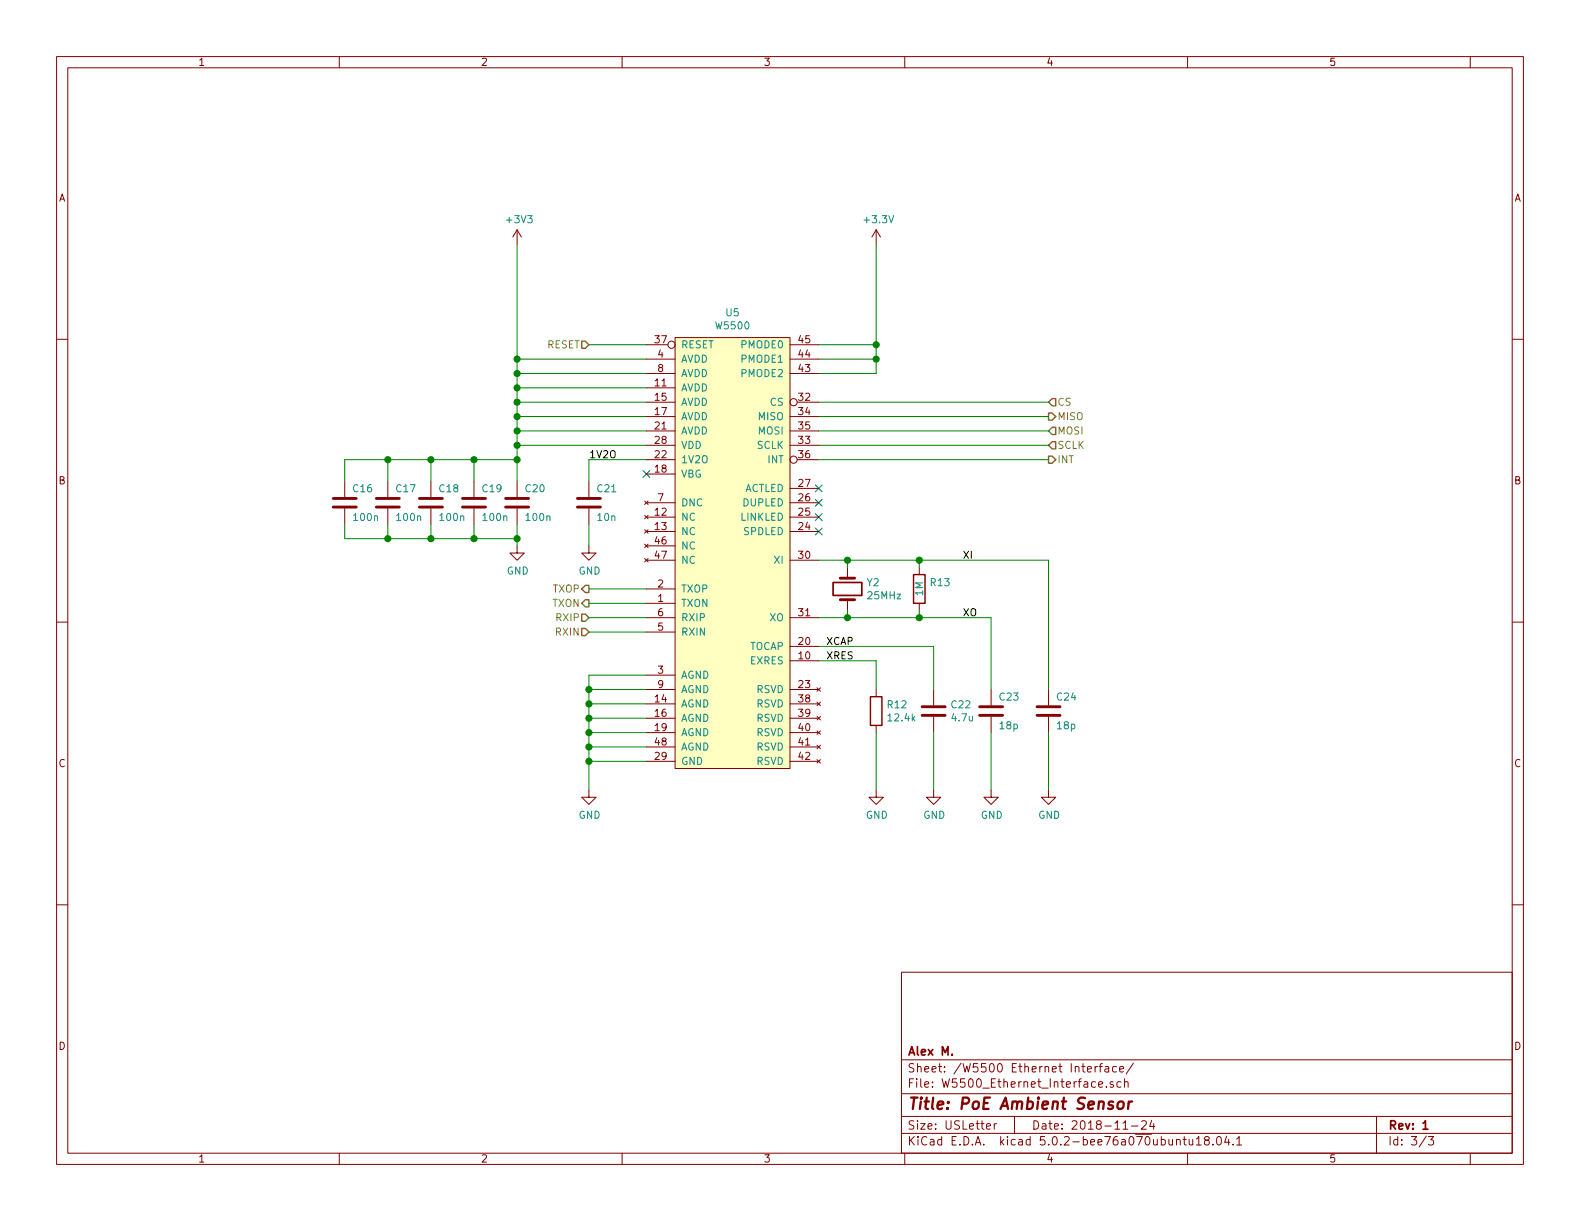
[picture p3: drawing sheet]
EESchema Schematic File Version 4
LIBS:AmbientSensor-cache
EELAYER 26 0
EELAYER END
$Descr USLetter 11000 8500
encoding utf-8
Sheet 3 3
Title "PoE Ambient Sensor"
Date "2018-11-24"
Rev "1"
Comp "Alex M."
Comment1 ""
Comment2 ""
Comment3 ""
Comment4 ""
$EndDescr
NoConn ~ 4500 3300
$Comp
L Device:R R12
U 1 1
P 6100 4950
F 0 "R12" H 6170 4996 50  0000 L CNN
F 1 "12.4k" H 6170 4905 50  0000 L CNN
F 2 "Resistors_SMD:R_0603" V 6030 4950 50  0001 C CNN
F 3 "~" H 6100 4950 50  0001 C CNN
F 4 "±1%" H 6100 4950 50  0001 C CNN "Tolerance"
F 5 "311-12.4KHRCT-ND " H 6100 4950 50  0001 C CNN "DigiKey Part Number"
	1    6100 4950
	1    0    0    -1  
$EndComp
$Comp
L power:GND #PWR0101
U 1 1
P 4100 5500
F 0 "#PWR0101" H 4100 5250 50  0001 C CNN
F 1 "GND" H 4105 5327 50  0000 C CNN
F 2 "" H 4100 5500 50  0001 C CNN
F 3 "" H 4100 5500 50  0001 C CNN
	1    4100 5500
	1    0    0    -1  
$EndComp
Wire Wire Line
	4100 5300 4100 5500
Wire Wire Line
	4100 5200 4100 5300
Connection ~ 4100 5300
Wire Wire Line
	4100 5100 4100 5200
Connection ~ 4100 5200
Wire Wire Line
	4100 5000 4100 5100
Connection ~ 4100 5100
Wire Wire Line
	4100 4900 4100 5000
Connection ~ 4100 5000
Wire Wire Line
	4100 4800 4100 4900
Connection ~ 4100 4900
Wire Wire Line
	4100 4700 4100 4800
Connection ~ 4100 4800
$Comp
L power:GND #PWR0102
U 1 1
P 6100 5500
F 0 "#PWR0102" H 6100 5250 50  0001 C CNN
F 1 "GND" H 6105 5327 50  0000 C CNN
F 2 "" H 6100 5500 50  0001 C CNN
F 3 "" H 6100 5500 50  0001 C CNN
	1    6100 5500
	1    0    0    -1  
$EndComp
$Comp
L Device:C C22
U 1 1
P 6500 4950
F 0 "C22" H 6615 4996 50  0000 L CNN
F 1 "4.7u" H 6615 4905 50  0000 L CNN
F 2 "Capacitors_SMD:C_0603" H 6538 4800 50  0001 C CNN
F 3 "~" H 6500 4950 50  0001 C CNN
F 4 "1276-1907-1-ND" H 6500 4950 50  0001 C CNN "DigiKey Part Number"
	1    6500 4950
	1    0    0    -1  
$EndComp
$Comp
L power:GND #PWR0103
U 1 1
P 6500 5500
F 0 "#PWR0103" H 6500 5250 50  0001 C CNN
F 1 "GND" H 6505 5327 50  0000 C CNN
F 2 "" H 6500 5500 50  0001 C CNN
F 3 "" H 6500 5500 50  0001 C CNN
	1    6500 5500
	1    0    0    -1  
$EndComp
Wire Wire Line
	5700 4600 6100 4600
Wire Wire Line
	6100 4600 6100 4800
Wire Wire Line
	6100 5100 6100 5500
$Comp
L Device:Crystal Y2
U 1 1
P 5900 4100
F 0 "Y2" V 5854 4231 50  0000 L CNN
F 1 "25MHz" V 5945 4231 50  0000 L CNN
F 2 "Crystals:Crystal_SMD_5032-2pin_5.0x3.2mm" H 5900 4100 50  0001 C CNN
F 3 "~" H 5900 4100 50  0001 C CNN
F 4 "CTX1434CT-ND" V 5900 4100 50  0001 C CNN "DigiKey Part Number"
	1    5900 4100
	0    1    1    0   
$EndComp
$Comp
L Device:R R13
U 1 1
P 6400 4100
F 0 "R13" H 6470 4146 50  0000 L CNN
F 1 "1M" V 6400 4100 50  0000 C CNN
F 2 "Resistors_SMD:R_0603" V 6330 4100 50  0001 C CNN
F 3 "~" H 6400 4100 50  0001 C CNN
F 4 "311-1.0MGRCT-ND" H 6400 4100 50  0001 C CNN "DigiKey Part Number"
	1    6400 4100
	1    0    0    -1  
$EndComp
Wire Wire Line
	5700 4300 5900 4300
Wire Wire Line
	5900 4300 5900 4250
Wire Wire Line
	5700 3900 5900 3900
Wire Wire Line
	5900 3900 5900 3950
Wire Wire Line
	5900 4300 6400 4300
Wire Wire Line
	6400 4300 6400 4250
Connection ~ 5900 4300
Wire Wire Line
	5900 3900 6400 3900
Wire Wire Line
	6400 3900 6400 3950
Connection ~ 5900 3900
Wire Wire Line
	5700 4500 6500 4500
Wire Wire Line
	6500 4500 6500 4800
Wire Wire Line
	6500 5500 6500 5100
Wire Wire Line
	4500 2500 3600 2500
Wire Wire Line
	3600 2500 3600 1700
Wire Wire Line
	4500 2600 3600 2600
Wire Wire Line
	3600 2600 3600 2500
Connection ~ 3600 2500
Wire Wire Line
	4500 2700 3600 2700
Wire Wire Line
	3600 2700 3600 2600
Connection ~ 3600 2600
Wire Wire Line
	4500 2800 3600 2800
Wire Wire Line
	3600 2800 3600 2700
Connection ~ 3600 2700
Wire Wire Line
	4500 2900 3600 2900
Wire Wire Line
	3600 2900 3600 2800
Connection ~ 3600 2800
Connection ~ 3600 2900
$Comp
L Device:C C21
U 1 1
P 4100 3500
F 0 "C21" H 4150 3600 50  0000 L CNN
F 1 "10n" H 4150 3400 50  0000 L CNN
F 2 "Capacitors_SMD:C_0603" H 4138 3350 50  0001 C CNN
F 3 "~" H 4100 3500 50  0001 C CNN
F 4 "1276-1921-1-ND" H 4100 3500 50  0001 C CNN "DigiKey Part Number"
	1    4100 3500
	1    0    0    -1  
$EndComp
Wire Wire Line
	4500 3200 4100 3200
$Comp
L power:GND #PWR0104
U 1 1
P 4100 3800
F 0 "#PWR0104" H 4100 3550 50  0001 C CNN
F 1 "GND" H 4105 3627 50  0000 C CNN
F 2 "" H 4100 3800 50  0001 C CNN
F 3 "" H 4100 3800 50  0001 C CNN
	1    4100 3800
	1    0    0    -1  
$EndComp
$Comp
L Device:C C20
U 1 1
P 3600 3500
F 0 "C20" H 3650 3600 50  0000 L CNN
F 1 "100n" H 3650 3400 50  0000 L CNN
F 2 "Capacitors_SMD:C_0603" H 3638 3350 50  0001 C CNN
F 3 "~" H 3600 3500 50  0001 C CNN
F 4 "1276-1012-1-ND" H 3600 3500 50  0001 C CNN "DigiKey Part Number"
	1    3600 3500
	1    0    0    -1  
$EndComp
$Comp
L Device:C C19
U 1 1
P 3300 3500
F 0 "C19" H 3350 3600 50  0000 L CNN
F 1 "100n" H 3350 3400 50  0000 L CNN
F 2 "Capacitors_SMD:C_0603" H 3338 3350 50  0001 C CNN
F 3 "~" H 3300 3500 50  0001 C CNN
F 4 "1276-1012-1-ND" H 3300 3500 50  0001 C CNN "DigiKey Part Number"
	1    3300 3500
	1    0    0    -1  
$EndComp
$Comp
L Device:C C18
U 1 1
P 3000 3500
F 0 "C18" H 3050 3600 50  0000 L CNN
F 1 "100n" H 3050 3400 50  0000 L CNN
F 2 "Capacitors_SMD:C_0603" H 3038 3350 50  0001 C CNN
F 3 "~" H 3000 3500 50  0001 C CNN
F 4 "1276-1012-1-ND" H 3000 3500 50  0001 C CNN "DigiKey Part Number"
	1    3000 3500
	1    0    0    -1  
$EndComp
$Comp
L Device:C C17
U 1 1
P 2700 3500
F 0 "C17" H 2750 3600 50  0000 L CNN
F 1 "100n" H 2750 3400 50  0000 L CNN
F 2 "Capacitors_SMD:C_0603" H 2738 3350 50  0001 C CNN
F 3 "~" H 2700 3500 50  0001 C CNN
F 4 "1276-1012-1-ND" H 2700 3500 50  0001 C CNN "DigiKey Part Number"
	1    2700 3500
	1    0    0    -1  
$EndComp
$Comp
L Device:C C16
U 1 1
P 2400 3500
F 0 "C16" H 2450 3600 50  0000 L CNN
F 1 "100n" H 2450 3400 50  0000 L CNN
F 2 "Capacitors_SMD:C_0603" H 2438 3350 50  0001 C CNN
F 3 "~" H 2400 3500 50  0001 C CNN
F 4 "1276-1012-1-ND" H 2400 3500 50  0001 C CNN "DigiKey Part Number"
	1    2400 3500
	1    0    0    -1  
$EndComp
$Comp
L power:GND #PWR0105
U 1 1
P 3600 3800
F 0 "#PWR0105" H 3600 3550 50  0001 C CNN
F 1 "GND" H 3605 3627 50  0000 C CNN
F 2 "" H 3600 3800 50  0001 C CNN
F 3 "" H 3600 3800 50  0001 C CNN
	1    3600 3800
	1    0    0    -1  
$EndComp
Wire Wire Line
	3600 3800 3600 3750
Wire Wire Line
	3600 3750 3300 3750
Connection ~ 3600 3750
Wire Wire Line
	3300 3750 3000 3750
Connection ~ 3300 3750
Wire Wire Line
	3000 3750 2700 3750
Connection ~ 3000 3750
Wire Wire Line
	2700 3750 2400 3750
Connection ~ 2700 3750
Wire Wire Line
	4100 3650 4100 3800
Wire Wire Line
	4100 3350 4100 3200
Wire Wire Line
	3600 3350 3600 3200
Connection ~ 3600 3200
Wire Wire Line
	3600 3650 3600 3750
Wire Wire Line
	3300 3650 3300 3750
Wire Wire Line
	3000 3650 3000 3750
Wire Wire Line
	2700 3650 2700 3750
Wire Wire Line
	2400 3650 2400 3750
Wire Wire Line
	2400 3350 2400 3200
Wire Wire Line
	2400 3200 2700 3200
Wire Wire Line
	2700 3350 2700 3200
Connection ~ 2700 3200
Wire Wire Line
	2700 3200 3000 3200
Wire Wire Line
	3000 3350 3000 3200
Connection ~ 3000 3200
Wire Wire Line
	3000 3200 3300 3200
Wire Wire Line
	3300 3350 3300 3200
Connection ~ 3300 3200
Wire Wire Line
	3300 3200 3600 3200
$Comp
L Device:C C23
U 1 1
P 6900 4950
F 0 "C23" H 6950 5050 50  0000 L CNN
F 1 "18p" H 6950 4850 50  0000 L CNN
F 2 "Capacitors_SMD:C_0603" H 6938 4800 50  0001 C CNN
F 3 "~" H 6900 4950 50  0001 C CNN
F 4 "1276-1089-1-ND" H 6900 4950 50  0001 C CNN "DigiKey Part Number"
	1    6900 4950
	1    0    0    -1  
$EndComp
$Comp
L Device:C C24
U 1 1
P 7300 4950
F 0 "C24" H 7350 5050 50  0000 L CNN
F 1 "18p" H 7350 4850 50  0000 L CNN
F 2 "Capacitors_SMD:C_0603" H 7338 4800 50  0001 C CNN
F 3 "~" H 7300 4950 50  0001 C CNN
F 4 "1276-1089-1-ND" H 7300 4950 50  0001 C CNN "DigiKey Part Number"
	1    7300 4950
	1    0    0    -1  
$EndComp
Wire Wire Line
	6400 4300 6900 4300
Wire Wire Line
	6900 4300 6900 4800
Connection ~ 6400 4300
Wire Wire Line
	6400 3900 7300 3900
Wire Wire Line
	7300 3900 7300 4800
Connection ~ 6400 3900
$Comp
L power:GND #PWR0106
U 1 1
P 6900 5500
F 0 "#PWR0106" H 6900 5250 50  0001 C CNN
F 1 "GND" H 6905 5327 50  0000 C CNN
F 2 "" H 6900 5500 50  0001 C CNN
F 3 "" H 6900 5500 50  0001 C CNN
	1    6900 5500
	1    0    0    -1  
$EndComp
$Comp
L power:GND #PWR0107
U 1 1
P 7300 5500
F 0 "#PWR0107" H 7300 5250 50  0001 C CNN
F 1 "GND" H 7305 5327 50  0000 C CNN
F 2 "" H 7300 5500 50  0001 C CNN
F 3 "" H 7300 5500 50  0001 C CNN
	1    7300 5500
	1    0    0    -1  
$EndComp
Wire Wire Line
	6900 5500 6900 5100
Wire Wire Line
	7300 5100 7300 5500
Text Label 4100 3200 0    50   ~ 0
1V2O
Text Label 6700 4300 0    50   ~ 0
XO
Text Label 6700 3900 0    50   ~ 0
XI
Text Label 5750 4600 0    50   ~ 0
XRES
Text Label 5750 4500 0    50   ~ 0
XCAP
Wire Wire Line
	4100 2400 4500 2400
NoConn ~ 5700 3400
NoConn ~ 5700 3600
NoConn ~ 5700 3700
NoConn ~ 5700 3500
Text HLabel 7300 2800 2    50   Input ~ 0
CS
Text HLabel 7300 2900 2    50   Output ~ 0
MISO
Text HLabel 7300 3000 2    50   Input ~ 0
MOSI
Text HLabel 7300 3100 2    50   Input ~ 0
SCLK
Text HLabel 4100 2400 0    50   Input ~ 0
RESET
Text HLabel 4100 4300 0    50   Input ~ 0
RXIP
Text HLabel 4100 4400 0    50   Input ~ 0
RXIN
Text HLabel 4100 4100 0    50   Output ~ 0
TXOP
Text HLabel 4100 4200 0    50   Output ~ 0
TXON
Wire Wire Line
	5700 2800 7300 2800
Wire Wire Line
	5700 2900 7300 2900
Wire Wire Line
	5700 3000 7300 3000
Wire Wire Line
	5700 3100 7300 3100
$Comp
L power:+3.3V #PWR0108
U 1 1
P 6100 1700
F 0 "#PWR0108" H 6100 1550 50  0001 C CNN
F 1 "+3.3V" H 6115 1873 50  0000 C CNN
F 2 "" H 6100 1700 50  0001 C CNN
F 3 "" H 6100 1700 50  0001 C CNN
	1    6100 1700
	1    0    0    -1  
$EndComp
Wire Wire Line
	5700 2400 6100 2400
Wire Wire Line
	6100 2400 6100 1700
Wire Wire Line
	5700 2500 6100 2500
Wire Wire Line
	6100 2500 6100 2400
Connection ~ 6100 2400
Wire Wire Line
	5700 2600 6100 2600
Wire Wire Line
	6100 2600 6100 2500
Connection ~ 6100 2500
Wire Wire Line
	4100 4100 4500 4100
Wire Wire Line
	4500 4200 4100 4200
Wire Wire Line
	4100 4300 4500 4300
Wire Wire Line
	4500 4400 4100 4400
Wire Wire Line
	4100 4700 4500 4700
Wire Wire Line
	4100 4800 4500 4800
Wire Wire Line
	4100 4900 4500 4900
Wire Wire Line
	4100 5000 4500 5000
Wire Wire Line
	4100 5100 4500 5100
Wire Wire Line
	4100 5200 4500 5200
Wire Wire Line
	4100 5300 4500 5300
Wire Wire Line
	3600 2900 3600 3000
Wire Wire Line
	4500 3000 3600 3000
Connection ~ 3600 3000
Wire Wire Line
	3600 3000 3600 3100
Wire Wire Line
	4500 3100 3600 3100
Connection ~ 3600 3100
Wire Wire Line
	3600 3100 3600 3200
$Comp
L power:+3V3 #PWR0109
U 1 1
P 3600 1700
F 0 "#PWR0109" H 3600 1550 50  0001 C CNN
F 1 "+3V3" H 3615 1873 50  0000 C CNN
F 2 "" H 3600 1700 50  0001 C CNN
F 3 "" H 3600 1700 50  0001 C CNN
	1    3600 1700
	1    0    0    -1  
$EndComp
$Comp
L AmbientSensor-rescue:W5500-AlexComponents U5
U 1 1
P 5100 4050
F 0 "U5" H 5100 5925 50  0000 C CNN
F 1 "W5500" H 5100 5834 50  0000 C CNN
F 2 "Housings_QFP:LQFP-48_7x7mm_Pitch0.5mm" H 4700 6000 50  0001 L CNN
F 3 "http://wizwiki.net/wiki/lib/exe/fetch.php?media=products:w5500:w5500_ds_v108e.pdf" H 4700 5900 50  0001 L CNN
F 4 "1278-1021-ND" H 4700 6100 50  0001 L CNN "DigiKey Part Number"
	1    5100 4050
	1    0    0    -1  
$EndComp
Text HLabel 7300 3200 2    50   Output ~ 0
INT
Wire Wire Line
	5700 3200 7300 3200
$EndSCHEMATC
